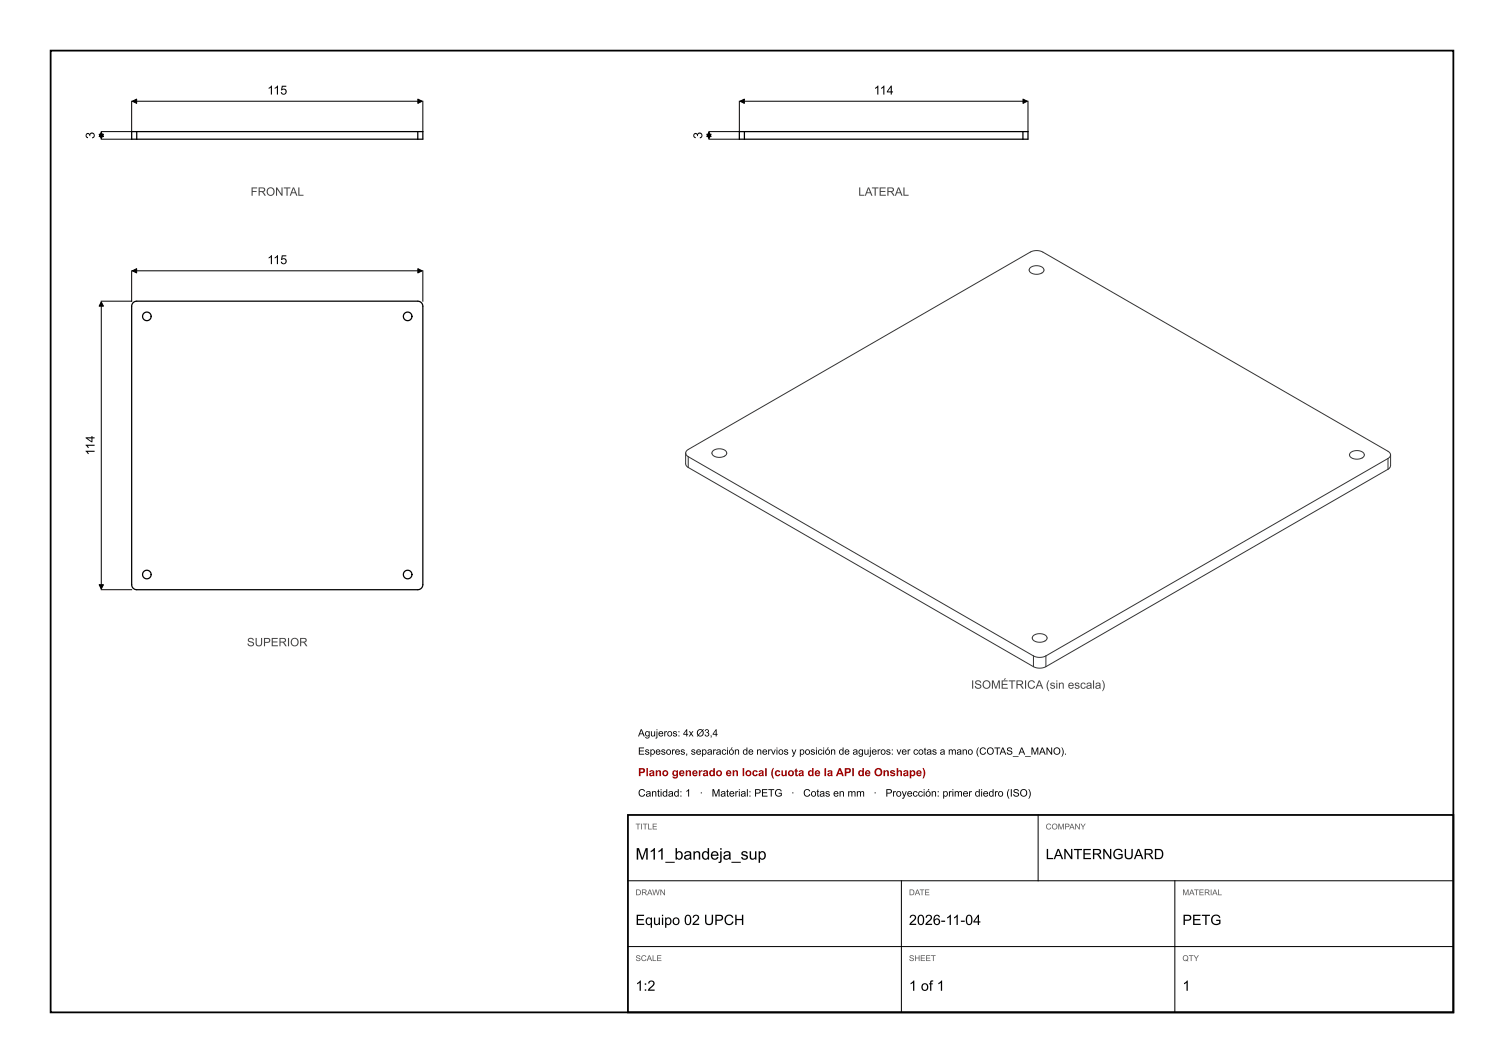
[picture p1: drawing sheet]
<svg xmlns="http://www.w3.org/2000/svg" width="297mm" height="210mm" viewBox="0 0 297 210" stroke-linecap="round" stroke-linejoin="round" font-family="sans-serif">
<path d="M10 10h277v190h-277zM124 161h163v39h-163z" fill="none" stroke="#000" stroke-width=".35"/>
<g fill="none" stroke="#000" stroke-width=".25">
<path d="M27 26h-1v1.5h1M27 26h55.5M27 27.5h55.5M27 26v1.5M82.5 26h1v1.5h-1M82.5 26v1.5M147 26h55M147 27.5h55M147 26h-1v1.5h1M147 26v1.5M202 26h1v1.5h-1M202 26v1.5"/>
<path d="M26.3 59.8l.7-.3h55a1.17 1.17 0 0 1 1.5 1.5v54.5a1.1 1.1 0 0 1-1.5 1h-55a1.1 1.1 0 0 1-1-1.5v-54.5z"/>
<circle cx="29" cy="62.5" r=".85"/>
<circle cx="80.5" cy="62.5" r=".85"/>
<circle cx="29" cy="113.5" r=".85"/>
<circle cx="80.5" cy="113.5" r=".85"/>
</g>
<g fill="none" stroke="#000" stroke-width=".2">
<path d="M26 20v6h-6M26.1 20h57.3M83.5 20v6M146 20v6h-6M146.1 20h56.8M203 20v6M20 26.1v1.3M20 27.5h6M140 26.1v1.3M140 27.5h6M20 59.6v56.8M26 53.5v6h-6"/>
<path d="M26.1 53.5h57.3M83.5 53.5v6M20 116.5h6M124 174h163M178 174v26M205 161v13M232 174v26M124 187h163"/>
</g>
<g fill="none" stroke="#333" stroke-width=".2">
<path d="M203.3 53a2.02 2.02 0 0 1 2.8 0 .87 .87 0 0 1-1 1.2l-1-.1a.87 .87 0 0 1-.8-1.1zM135.4 89.5a1.42 1.42 0 0 1 1.1-1l65.8-38.1a3.4 3.4 0 0 1 3.3-.7l67.9 39.1a1.43 1.43 0 0 1 1.1 1.1M135.4 89.5l.1 .3 .4 .4M135.4 89.5v1.8a.9 .9 0 0 0 .5 1M135.9 90.2l68.2 39.4M135.9 92.3l68.2 39.4M135.9 90.2v2.1M140.7 89.2a2.02 2.02 0 0 1 2.7 0 .87 .87 0 0 1-.9 1.1h-1a.87 .87 0 0 1-.8-1.1zM266.6 89.5a2.02 2.02 0 0 1 2.7 0 .87 .87 0 0 1-.9 1.2h-1a.87 .87 0 0 1-.8-1.2zM274.1 90.6l-67.6 39M274.1 92.7l-67.6 39M274.1 90.6v2.1"/>
<path d="M274.6 89.9l-.1 .3-.4 .4M274.6 89.9v1.8a.9 .9 0 0 1-.5 1M203.9 125.7a2.02 2.02 0 0 1 2.8 0 .87 .87 0 0 1-1 1.1h-.9a.87 .87 0 0 1-.9-1.1zM204.1 129.6a2.72 2.72 0 0 0 2.4 0M204.1 131.7a2.72 2.72 0 0 0 2.4 0M204.1 129.6v2.1M206.5 129.6v2.1"/>
</g>
<path d="M82.5 19.6l.9 .4-.9 .4zM202 19.6l.9 .4-.9 .4zM20 26.1l.4 .9h-.8zM19.6 26.5h.8l-.4 .9zM26.1 20l.9-.4v.8zM140 26.1l.4 .9h-.8zM139.6 26.5h.8l-.4 .9zM146.1 20l.9-.4v.8zM26.1 53.5l.9-.4v.8zM82.5 53.1l.9 .4-.9 .4zM20 59.6l.4 .9h-.8zM19.6 115.5h.8l-.4 .9z" fill="#000" stroke="#000" stroke-width=".2"/>
<text font-size="3.2" x="125.5" y="169.8">M11_bandeja_sup</text>
<g font-size="2.8">
<text x="206.5" y="169.7">LANTERNGUARD</text>
<text x="125.5" y="182.7">Equipo 02 UPCH</text>
<text x="179.5" y="182.7">2026-11-04</text>
<text x="233.5" y="182.7">PETG</text>
<text x="125.5" y="195.7">1:2</text>
<text x="179.5" y="195.7">1 of 1</text>
<text x="233.5" y="195.7">1</text>
</g>
<g font-size="2.5">
<text x="52.8" y="18.7">115</text>
<text x="172.5" y="18.7">114</text>
<text x="18.7" y="27.4" transform="rotate(-90 18.7 27.4)">3</text>
<text x="138.7" y="27.4" transform="rotate(-90 138.7 27.4)">3</text>
<text x="52.8" y="52.2">115</text>
<text x="18.7" y="90" transform="rotate(-90 18.7 90)">114</text>
</g>
<g font-size="2.3" fill="#444">
<text x="49.5" y="38.7">FRONTAL</text>
<text x="169.5" y="38.7">LATERAL</text>
<text x="48.8" y="127.7">SUPERIOR</text>
<text x="191.8" y="136.1">ISOMÉTRICA (sin escala)</text>
</g>
<text font-size="2.2" fill="#a00000" x="126" y="153.3">Plano generado en local (cuota de la API de Onshape)</text>
<g font-size="2">
<text x="126" y="145.5">Agujeros: 4x Ø3,4</text>
<text x="126" y="149.1">Espesores, separación de nervios y posición de agujeros: ver cotas a mano (COTAS_A_MANO).</text>
<text x="126" y="157.4">Cantidad: 1</text>
<text x="138.2" y="157.4">·</text>
<text x="140.5" y="157.4">Material: PETG</text>
<text x="156.2" y="157.4">·</text>
<text x="158.6" y="157.4">Cotas en mm</text>
<text x="172.5" y="157.4">·</text>
<text x="174.9" y="157.4">Proyección: primer diedro (ISO)</text>
</g>
<g font-size="1.6" fill="#555">
<text x="125.5" y="163.9">TITLE</text>
<text x="206.5" y="163.9">COMPANY</text>
<text x="125.5" y="176.9">DRAWN</text>
<text x="179.5" y="176.9">DATE</text>
<text x="233.5" y="176.9">MATERIAL</text>
<text x="125.5" y="189.9">SCALE</text>
<text x="179.5" y="189.9">SHEET</text>
<text x="233.5" y="189.9">QTY</text>
</g>
</svg>
